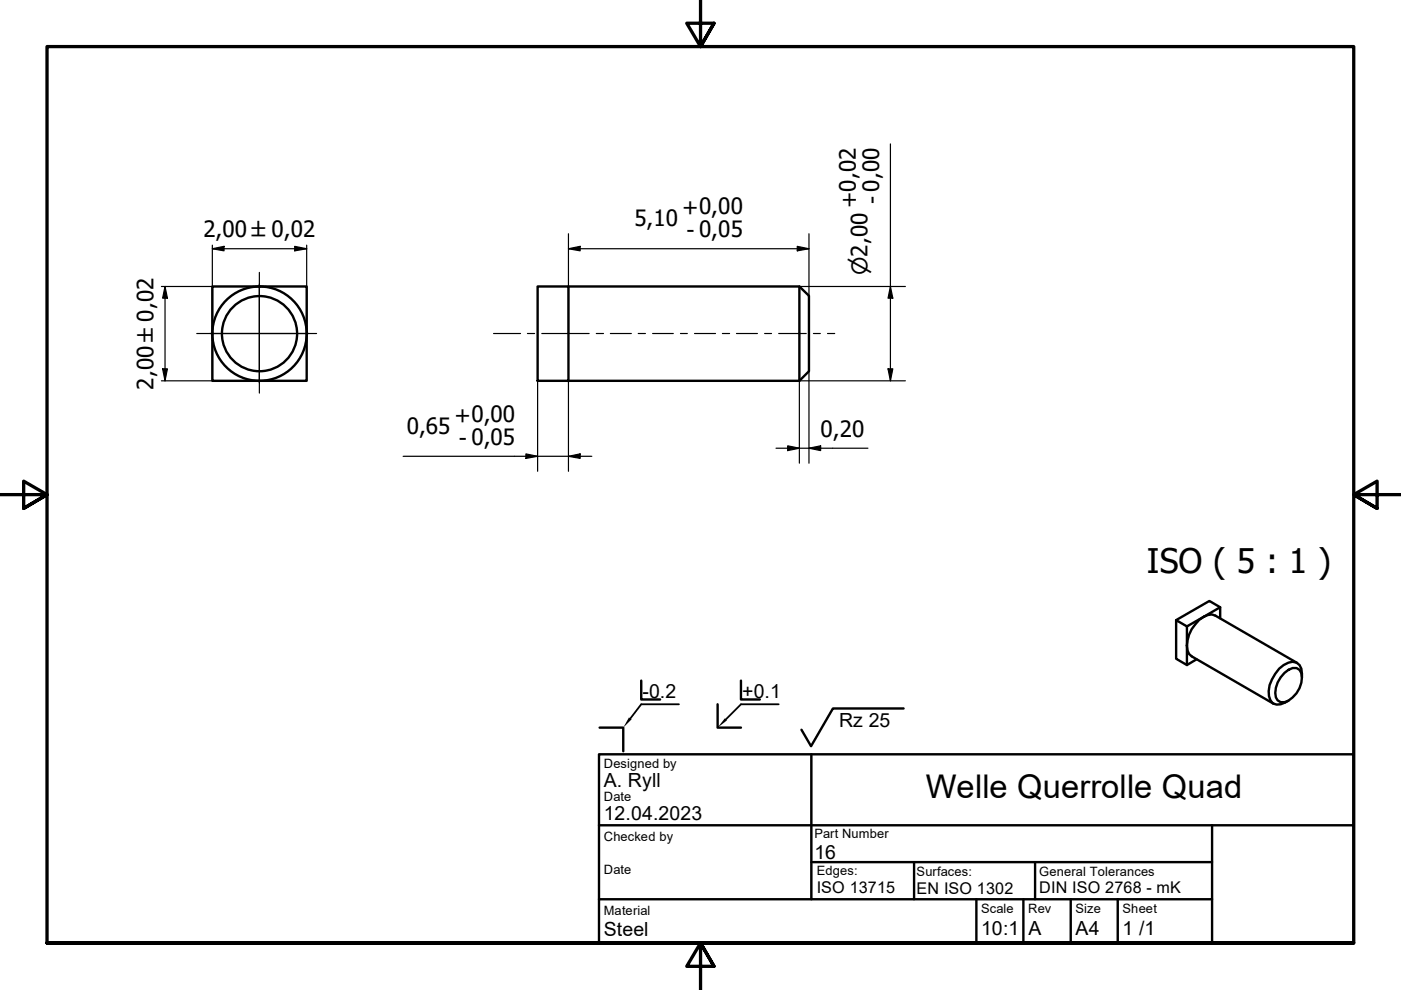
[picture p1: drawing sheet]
<svg xmlns="http://www.w3.org/2000/svg" width="297mm" height="210mm" viewBox="0 0 297 210" stroke-linecap="round" stroke-linejoin="round" font-family="sans-serif">
<!-- layer: Sichtbar (ISO) -->
<g fill="none" stroke="#000" stroke-width=".51">
<path d="M45 60.7h20v20h-20zM114 60.7h6.5v20h-6.5zM120.5 60.7h49l2 2v16l-2 2h-49M169.5 60.7v20M251.7 136.9l.1 1 .3 .8 .6 .5 17.3 10M251.7 136.9v4.1l2-1.2M251.7 132.8l-2.3-1.3v8.2l2.3 1.3M255.2 130.8a7.5 7.5 0 0 0-3.5 6.1M255.2 130.8l-3.5 2v4.1M255.2 130.8l.9-.4 .8-.1 .8 .2 17.3 10.1M255.2 130.8l3.5-2.1v2.4M258.7 128.7l-2.3-1.3-7 4.1"/>
<path d="M272.4 142.7a2.28 2.28 0 0 1 3.1-.7 4.2 4.2 0 0 1-.6 5 3.7 3.7 0 0 1-3.4 1.9l-.6-.4a3.7 3.7 0 0 1 0-3.8l.6-1.1zM276 143.6a2.91 2.91 0 0 0-1.1-3.1 3.6 3.6 0 0 0-3.7 1.3 7.8 7.8 0 0 0-2.2 5.8 1.84 1.84 0 0 0 2.5 1.7l1.7-.7"/>
<circle cx="55" cy="70.7" r="10"/>
<circle cx="55" cy="70.7" r="8"/>
</g>
<!-- layer: Schraffur (ISO) -->
<path d="M133.3 152.1l.6 .4-1.8 1.8zM153.7 152.3l.4 .5-2 1.5z" fill="#000"/>
<!-- layer: Rahmen (ISO) -->
<path d="M148.5 -.1v10l-2.9-5h5.8l-2.9 5 2.9-5M0 104.9h10l-5-2.9v5.8l5-2.9-5 2.9M297 104.9h-10l5-2.9v5.8l-5-2.9 5 2.9M10 199.9v-190h277v190h-277h277M151.4 204.9l-2.9-5 2.9 5h-5.8l2.9-5v10" fill="none" stroke="#000" stroke-width=".7"/>
<!-- layer: Titel (ISO) -->
<g fill="none" stroke="#000" stroke-width=".51">
<path d="M127 159.9h160v40h-160zM127.1 154.3h5v5M136 144.3v4h4M152.1 149.3v5h5M157.1 144.3v4h4M172 159.9v30.8h85v-15.7M191.6 150.2h-15l-4.6 8-2.1-3.5M127 175h160M127 190.7h45M172 182.8h85M193.8 182.8v7.9M207 190.7v9.2"/>
<path d="M217 190.7v9.2M219.5 182.8v7.9M227 190.7v9.2M237 190.7v9.2M257 190.7v9.2"/>
</g>
<path d="M144 149.3h-8l-2.3 3M165.1 149.3h-8l-3.2 3.3" fill="none" stroke="#000" stroke-width=".38"/>
<g fill="none" stroke="#000" stroke-width=".25">
<path d="M188.8 30.5v50.2M45 52.7l2.5-.5v1zM45 52.7h20M45 52v18.6M62.5 52.2l2.5 .5-2.5 .5zM65 52v18.6M120.5 52.7l2.5-.5v1zM120.5 49.6v21M120.5 52.7h51M169 52.2l2.5 .5-2.5 .5zM171.5 49.6v13.1M34.2 60.7h10.8"/>
<path d="M34.5 78.2h1l-.5 2.5zM35 60.7l.5 2.5h-1zM35 60.7v20M169.5 60.7h22.5M171.5 78.7v19.5M188.3 78.2h1l-.5 2.5zM188.8 60.7l.5 2.5h-1zM34.2 80.7h10.8M85.5 96.7h40M111.5 96.2l2.5 .5-2.5 .5zM114 80.7v19.2M120.5 96.7l2.5-.5v1z"/>
<path d="M120.5 80.7v19.2M164.5 95h19.5M167 94.5l2.5 .5-2.5 .5zM171.5 95l2.5-.5v1zM192 80.7h-22.5v17.5"/>
</g>
<g fill="#000">
<path d="M45 52.7l2.5-.5v1z" fill-rule="evenodd"/>
<path d="M62.5 52.2l2.5 .5-2.5 .5z" fill-rule="evenodd"/>
<path d="M120.5 52.7l2.5-.5v1z" fill-rule="evenodd"/>
<path d="M169 52.2l2.5 .5-2.5 .5z" fill-rule="evenodd"/>
<path d="M34.5 78.2h1l-.5 2.5z" fill-rule="evenodd"/>
<path d="M35 60.7l.5 2.5h-1z" fill-rule="evenodd"/>
<path d="M188.3 78.2h1l-.5 2.5z" fill-rule="evenodd"/>
<path d="M188.8 60.7l.5 2.5h-1z" fill-rule="evenodd"/>
<path d="M111.5 96.2l2.5 .5-2.5 .5z" fill-rule="evenodd"/>
<path d="M120.5 96.7l2.5-.5v1z" fill-rule="evenodd"/>
<path d="M167 94.5l2.5 .5-2.5 .5z" fill-rule="evenodd"/>
<path d="M171.5 95l2.5-.5v1z" fill-rule="evenodd"/>
</g>
<!-- layer: Mittellinie (ISO) -->
<g fill="none" stroke="#000" stroke-width=".25">
<path d="M104.6 70.7h5.8M111.8 70.7h1.5M114.9 70.7h10M126.4 70.7h1.6M129.4 70.7h4.5M135.3 70.7h1.5M138.4 70.7h4.3M144.3 70.7h1.4M147.3 70.7h4.4M153.2 70.7h1.5M156.1 70.7h4.5M162.1 70.7h1.5"/>
<path d="M165.1 70.7h5.8M172.5 70.7h1.4M175.5 70.7h1.5"/>
</g>
<!-- layer: Mittelpunktmarkierung (ISO) -->
<path d="M55 57.8v12.9v-10.5M41.7 70.7h13.3h-10.5M65.5 70.7h-10.5h12.1M55 81.2v-10.5v12.6" fill="none" stroke="#000" stroke-width=".25"/>
<text font-size="7.2" x="243.1" y="121.4">ISO ( 5 : 1 )</text>
<text font-size="6.9" x="196.3" y="169.3">Welle Querrolle Quad</text>
<g font-size="4.8">
<text x="134.5" y="47.9">5,10</text>
<text x="144.7" y="45.6">+0,00</text>
<text x="181.7" y="44.2" transform="rotate(-90 181.7 44.2)">+0,02</text>
<text x="186.6" y="43.3" transform="rotate(-90 186.6 43.3)">- 0,00</text>
<text x="43.1" y="50.3">2,00 ±0,02</text>
<text x="145.5" y="50.5">- 0,05</text>
<text x="32.6" y="82.6" transform="rotate(-90 32.6 82.6)">2,00 ±0,02</text>
<text x="96.4" y="89.6">+0,00</text>
<text x="86.2" y="91.9">0,65</text>
<text x="97.3" y="94.5">- 0,05</text>
<text x="173.9" y="92.6">0,20</text>
</g>
<text font-size="4.6" x="184" y="58.3" transform="rotate(-90 184 58.3)">⌀2,00</text>
<g font-size="4.1">
<text x="136.2" y="148">-0.2</text>
<text x="157.4" y="148">+0.1</text>
<text x="177.9" y="154.1">Rz 25</text>
<text x="128" y="166.9">A. Ryll</text>
<text x="128" y="173.9">12.04.2023</text>
<text x="172.7" y="182">16</text>
<text x="128" y="198.5">Steel</text>
<text x="208" y="198.3">10:1</text>
<text x="218.1" y="198.2">A</text>
<text x="228" y="198.2">A4</text>
<text x="238" y="198.3">1 /1</text>
</g>
<g font-size="3.4">
<text x="173.2" y="189.3">ISO 13715</text>
<text x="194.3" y="189.5">EN ISO 1302</text>
<text x="220.3" y="189.4">DIN ISO 2768 - mK</text>
</g>
<g font-size="2.7">
<text x="128" y="162.9">Designed by</text>
<text x="128" y="169.9">Date</text>
<text x="128" y="178.4">Checked by</text>
<text x="172.7" y="177.7">Part Number</text>
<text x="128" y="185.4">Date</text>
<text x="173.2" y="185.6">Edges:</text>
<text x="194.3" y="185.7">Surfaces:</text>
<text x="220.3" y="185.6">General Tolerances</text>
<text x="128" y="193.9">Material</text>
<text x="208" y="193.6">Scale</text>
<text x="218" y="193.6">Rev</text>
<text x="228" y="193.6">Size</text>
<text x="238" y="193.6">Sheet</text>
</g>
</svg>
